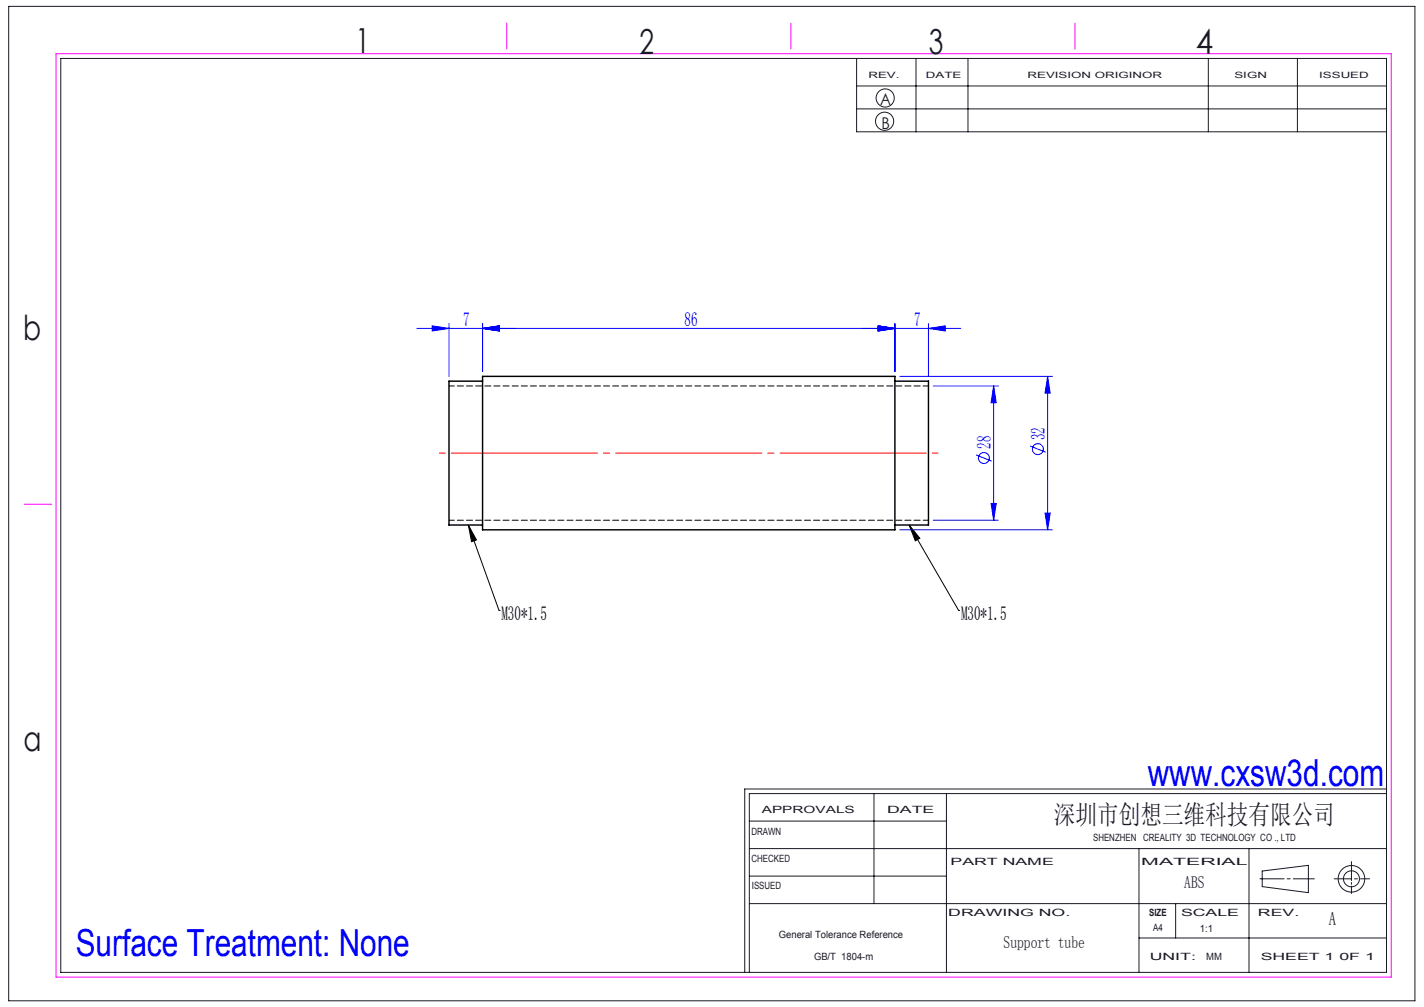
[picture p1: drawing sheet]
<svg xmlns="http://www.w3.org/2000/svg" width="297mm" height="210mm" viewBox="0 0 297 210" stroke-linecap="round" stroke-linejoin="round" font-family="sans-serif">
<g fill="none" stroke="#191924" stroke-width=".21">
<path d="M1.8 1.3h293.3v207.4h-293.3zM12.7 12.2h276.5v190.6h-276.5zM178.7 12.2v15.3h110.5M178.7 17.9h110.5M191.1 12.2v15.3M201.9 12.2v15.3M252 12.2v15.3M270.6 12.2v15.3M178.7 22.7h110.5M156.3 177h132.9M156.3 171.2h41.1M182.3 165.5v22.9"/>
<path d="M197.4 165.5v37.3M237.6 177v25.8M260.5 177v25.8M281.9 179.7v4M289.2 165.5h-132.9v37.3M289.2 164.5h-133.9v38.3M156.3 188.4h132.9M156.3 182.7h41.1M237.6 195.6h51.6M245.2 188.4v7.2M262.8 183.3h5M263.3 181.6l9.6-1.1v5.7l-9.6-1.3z"/>
<path d="M268.5 183.3h.6M269.7 183.3h4.4M278.3 183.3h3.6M281.9 184v.4M281.9 184.8v1.5M282.5 183.3h.6M283.8 183.3h1.9"/>
<circle cx="184.5" cy="25.3" r="1.89"/>
<circle cx="184.6" cy="20.4" r="1.89"/>
<circle cx="281.9" cy="183.3" r="1.67"/>
<circle cx="281.9" cy="183.3" r="2.77"/>
</g>
<path d="M11.7 11.2h278.5v192.6h-278.5zM105.7 4.8v5.4M165 4.8v5.4M224.2 4.8v5.4M5.1 105.1h5.7" fill="none" stroke="#f0f" stroke-width=".21"/>
<g fill="none" stroke="#00f" stroke-width=".21">
<path d="M86.9 68.5h113.5M90.1 68l3.5 .5-3.5 .5zM93.6 67.5v11M100.6 68.5l3.5-.5v1zM100.6 67.5v10M183.1 68l3.5 .5-3.5 .5zM186.6 67.5v10M187.6 78.5h31.9M193.6 68.5l3.5-.5v1zM193.6 67.5v11M218.5 78.5l.5 3.5h-1zM218.5 78.5v32"/>
<path d="M194.6 80.5h13.6M203.6 94.9l3.2 1.3M207.2 80.5l.6 3.5h-1.1zM207.2 80.5v28M214.8 93l3.3 1.3M187.6 110.5h31.9M194.6 108.5h13.6M206.7 105h1.1l-.6 3.5zM218 107h1l-.5 3.5z"/>
<circle cx="205.2" cy="95.5" r="1.14"/>
<circle cx="216.5" cy="93.7" r="1.14"/>
</g>
<path d="M97.7 109.5l6.4 17.8M97.7 109.5l1.7 3.1-1 .4zM189.6 109.5l2.2 2.7-.9 .6zM189.6 109.5l10.3 17.8M104.1 127.3h.1M199.9 127.3h.1" fill="none" stroke="#000" stroke-width=".21"/>
<path d="M91.6 94.5h104" fill="none" stroke="#f00" stroke-width=".21" stroke-dasharray="30.5 1.3 1.3 1.3" stroke-dashoffset="-2.5"/>
<path d="M97.7 109.5l1.7 3.1-1 .4zM189.6 109.5l2.2 2.7-.9 .6z" fill="#000"/>
<g fill="#00f">
<path d="M100.6 68.5l3.5-.5v1zM183.1 68l3.5 .5-3.5 .5zM90.1 68l3.5 .5-3.5 .5zM100.6 68.5l3.5-.5v1zM183.1 68l3.5 .5-3.5 .5zM193.6 68.5l3.5-.5v1z"/>
<path d="M218.5 78.5l.5 3.5h-1zM218 107h1l-.5 3.5zM207.2 80.5l.6 3.5h-1.1zM206.7 105h1.1l-.6 3.5z"/>
</g>
<path d="M100.6 78.5h86v32h-86zM100.6 79.5h-7v30h7M186.6 79.5h7v30h-7" fill="none" stroke="#000" stroke-width=".3"/>
<path d="M193.6 80.5h-100M93.6 108.5h100" fill="none" stroke="#000" stroke-width=".21" stroke-dasharray="1.3 .6" stroke-dashoffset=".2"/>
<g font-size="7.8" fill="#00f">
<text x="239.4" y="163.9">www.cxsw3d.com</text>
<text x="15.8" y="199.3">Surface Treatment: None</text>
</g>
<g font-size="7.2" fill="#191924">
<text x="74.1" y="11">1</text>
<text x="133.4" y="11.2">2</text>
<text x="193.7" y="11.3">3</text>
<text x="249.4" y="11.3">4</text>
<text x="4.8" y="70.9">b</text>
<text x="4.9" y="156.5">a</text>
</g>
<text font-size="5.6" fill="#191924" x="219.8" y="171.8">深圳市创想三维科技有限公司</text>
<g font-size="4.1" fill="#00f">
<text x="96.6" y="67.9">7</text>
<text x="142.8" y="67.9">86</text>
<text x="190.7" y="67.9">7</text>
<text x="206.7" y="93.6" transform="rotate(-90 206.7 93.6)">28</text>
<text x="217.9" y="91.8" transform="rotate(-90 217.9 91.8)">32</text>
</g>
<g font-size="4.1">
<text x="104.6" y="129.2">M30*1.5</text>
<text x="200.4" y="129.2">M30*1.5</text>
</g>
<text font-size="3.9" fill="#191924" x="277.2" y="193">A</text>
<g font-size="3.5" fill="#191924">
<text x="247" y="185.2">ABS</text>
<text x="209.3" y="197.7">Support tube</text>
</g>
<g font-size="3.4" fill="#191924">
<text x="183.6" y="22">A</text>
<text x="183.8" y="27">B</text>
</g>
<g font-size="2.1" fill="#191924">
<text x="158.9" y="169.5">APPROVALS</text>
<text x="185" y="169.5">DATE</text>
<text x="156.7" y="174.2">DRAWN</text>
<text x="156.7" y="179.7">CHECKED</text>
<text x="228" y="175.4">SHENZHEN CREALITY 3D TECHNOLOGY CO ., LTD</text>
<text x="156.8" y="185.4">ISSUED</text>
<text x="198.2" y="180.4">PART NAME</text>
<text x="238" y="180.4">MATERIAL</text>
<text x="197.8" y="191">DRAWING NO.</text>
<text x="239.7" y="191">SIZE</text>
<text x="246.3" y="191">SCALE</text>
<text x="262.4" y="191">REV.</text>
<text x="162.4" y="195.6">General Tolerance Reference</text>
<text x="240.5" y="194.1">A4</text>
<text x="250.3" y="194.3">1:1</text>
<text x="169.8" y="200.2">GB/T 1804-m</text>
<text x="239.8" y="200.2">UNIT:</text>
<text x="251.6" y="200.2">MM</text>
<text x="262.9" y="200.2">SHEET 1 0F 1</text>
</g>
<g font-size="1.8" fill="#191924">
<text x="181.1" y="16.3">REV.</text>
<text x="193.1" y="16.3">DATE</text>
<text x="214.3" y="16.3">REVISION ORIGINOR</text>
<text x="257.5" y="16.3">SIGN</text>
<text x="275.1" y="16.3">ISSUED</text>
</g>
</svg>
